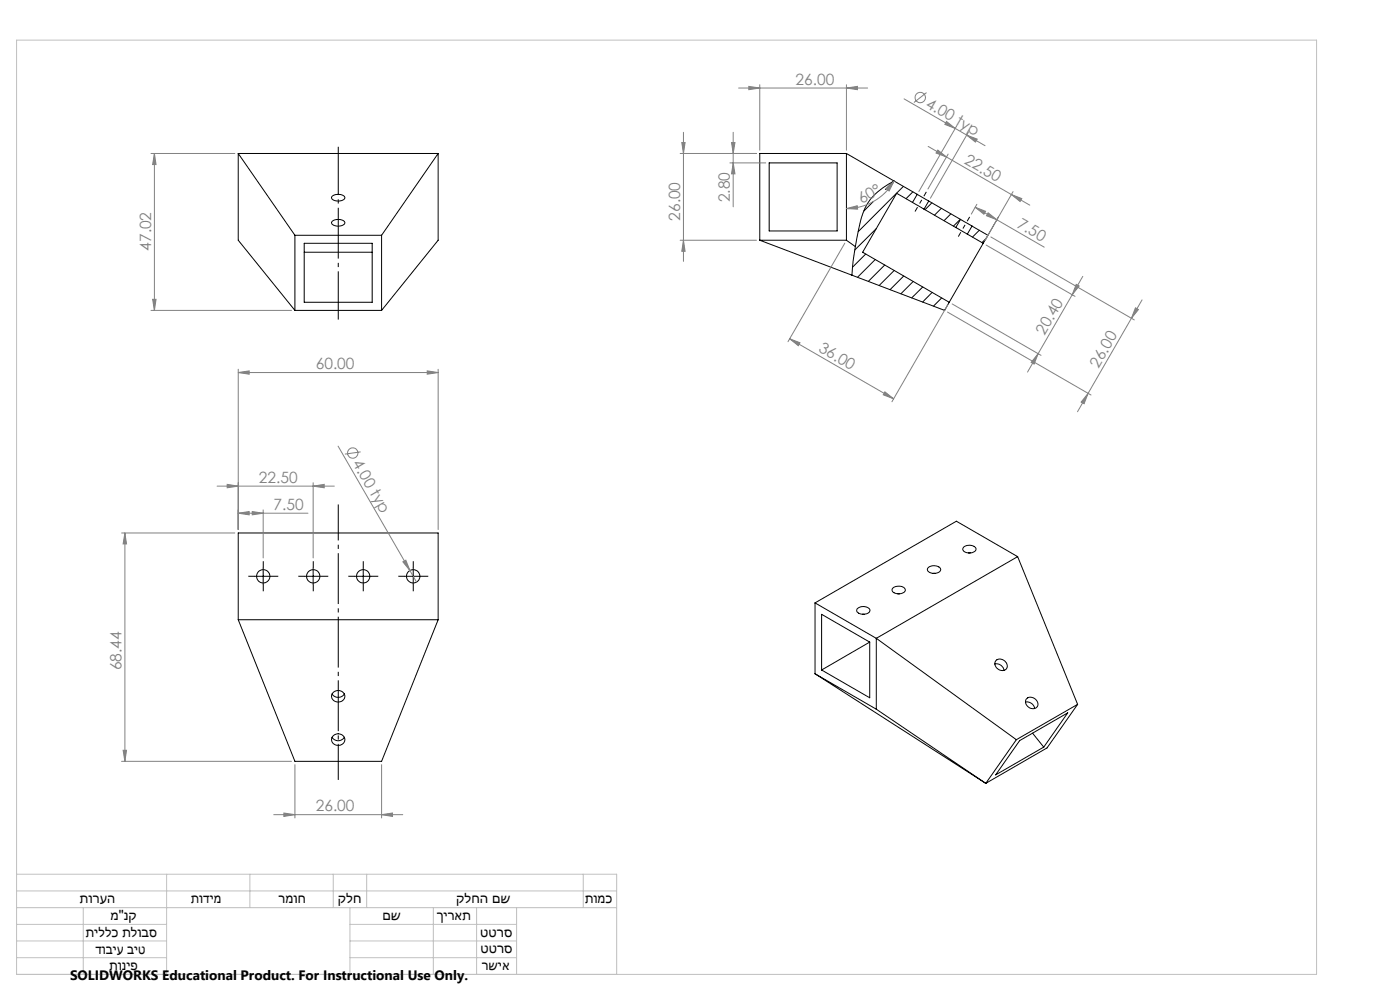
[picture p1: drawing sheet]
<svg xmlns="http://www.w3.org/2000/svg" width="420mm" height="297mm" viewBox="0 0 420 297" stroke-linecap="round" stroke-linejoin="round" font-family="sans-serif">
<g fill="none" stroke="#000" stroke-width=".3">
<path d="M71.5 46h59.9M71.5 46l17 24.5M71.5 46v26l17 21M99.6 58.8a2.79 2.79 0 0 1 3.9 .4 2.47 2.47 0 0 1-3.6 .7l-.4-.5zM131.4 46l-16.9 24.5M131.4 46v26l-16.9 21M230.8 48.8h20.3v20.4h-20.3zM253.9 46h-26v26M253.9 46v26M253.9 46l14.3 8.3M268 54.4l-2.4 2.4M268.2 54.3a17.1 17.1 0 0 0-9.8 10.9l-1.8 8.7"/>
<path d="M268.2 54.3l7 3.9M271 55.9l-13.5 13.5M273.9 57.5l-2.1 2M275.2 58.2l3.4 2.1M275.2 58.2l-1.4 2.5M88.5 70.5h26M88.5 70.5v22.5M91.3 72.9h20.4v17.7h-20.4zM91.3 75.6h20.4M99.6 66.4a2.79 2.79 0 0 1 3.9 .3 2.47 2.47 0 0 1-3.6 .7l-.4-.5zM114.5 70.5v22.5M227.9 72h26"/>
<path d="M227.9 72l27.7 10.5M253.9 72l2.7 1.9M256.6 73.9l-.7 4.3-.3 4.3M259.7 76.1l-4 4M262 60.4l-2.9 2.9M262.6 77.8l-5.4 5.3M262.9 68.5l-6.5 6.4M265.4 79.4l-4.9 4.9M273.8 60.7l3.4 2M273.8 60.7l-4.8-2.8-10.2 17.7 26 15M277.2 62.7l9.5 5.5M278.6 60.3l9.5 5.5"/>
<path d="M278.6 60.3l-1.4 2.4M279.6 60.8l-2.1 2.1M282.4 62.4l-2 2.1M285.3 64.1l-2.1 2M286.7 68.2l3.5 2M288.1 65.7l-2.1 2.1M288.1 65.8l3.5 2M288.1 65.8l-1.4 2.4M290.2 70.2l4.8 2.7M291.6 67.8l4.8 2.7-1.4 2.4M291.6 67.8l-1.4 2.4M293.8 69l-2.1 2"/>
<path d="M295 72.9l-10.2 17.7M295.8 71.5l-1.2 1.2M88.5 93h26M255.6 82.5l27.8 10.5 1.4-2.4M268.3 81.1l-4.6 4.5M271.1 82.7l-4.1 4.1M274 84.3l-3.7 3.7M276.8 86l-3.3 3.3M279.6 87.6l-2.8 2.9M282.5 89.3l-2.5 2.5M283.5 92.7l-.2 .3M76.4 172.7h5.1"/>
<path d="M79 170.2v5M91.5 172.7h4.9M93.9 170.2v5M106.5 172.7h5M109 170.2v5M121.5 172.7h5M124 170.2v5M267.9 176.2a2.61 2.61 0 0 1 3.7 .5 1.92 1.92 0 0 1-2.8 1.2 1.02 1.02 0 0 1-1-.6 1.02 1.02 0 0 1 .1-1.1zM269.3 178h.6M278.4 170.2a2.52 2.52 0 0 1 3.8 .5 2.42 2.42 0 0 1-3.9 .4l-.1-.5zM279.9 171.8h.6M289.2 163.9a2.51 2.51 0 0 1 3.6 .6 2.3 2.3 0 0 1-3.5 .8l-.5-.6z"/>
<path d="M290.5 165.7h.6M305.3 166.8l-42.4 24.5M305.3 166.8l18 44.3M305.3 166.8l-18.4-10.6-42.4 24.5M71.5 185.7v-26h59.9v26M71.5 185.7h59.9M71.5 185.7l17 42.5h26l16.9-42.5M244.5 180.7l18.4 10.6M244.5 180.7v21.2M257.1 182.5a2.56 2.56 0 0 1 3.9 .3 2.12 2.12 0 0 1-3.1 1.1l-.8-.5zM258.7 184.1h.6M260.9 192.4l-14.4-8.3v16.7"/>
<path d="M260.9 192.4v16.7l-14.4-8.3M260.9 192.4l-14.4 8.4M262.9 191.3l42 30.4M262.9 191.3v21.2M298.4 199a2.31 2.31 0 0 1 2.8 1.9M298.8 197.9a2.08 2.08 0 0 1 2.6 .1 2.08 2.08 0 0 1 .5 2.5 2.04 2.04 0 0 1-2.6-.1 2.04 2.04 0 0 1-.5-2.5zM99.6 208a2.15 2.15 0 0 0 3.7 0M100.1 207.4a1.87 1.87 0 0 1 2.5-.2 1.87 1.87 0 0 1 .4 2.6 1.9 1.9 0 0 1-2.6 .4 1.9 1.9 0 0 1-.6-2.5zM244.5 201.9l51.2 32.9M244.5 201.9l18.4 10.6M262.9 212.5l32.8 22.3M307.7 210.4a2.3 2.3 0 0 1 2.7 1.9"/>
<path d="M308 209.3a2.07 2.07 0 0 1 2.5 .2 2.07 2.07 0 0 1 .6 2.4 2.02 2.02 0 0 1-2.6 0 2.02 2.02 0 0 1-.5-2.6zM309.8 219.7l3.3 4.2M323.3 211.1l-18.4 10.6M323.3 211.1l-9.2 13.1-18.4 10.6M99.6 221a2.15 2.15 0 0 0 3.7 0M99.8 220.7a1.93 1.93 0 0 1 2.6-.6 1.93 1.93 0 0 1 .8 2.4 1.97 1.97 0 0 1-2.5 .8 1.97 1.97 0 0 1-1.1-2.4zM304.9 221.7l-9.2 13.1M305.9 222l14.4-8.4-7.2 10.3-14.4 8.3z"/>
<circle cx="79" cy="172.7" r="2"/>
<circle cx="94" cy="172.7" r="2"/>
<circle cx="109" cy="172.7" r="2"/>
<circle cx="124" cy="172.7" r="2"/>
</g>
<g fill="none" stroke="#808080" stroke-width=".3">
<path d="M205 39.6v38.7M220 39.6v22.4M221.6 26.4h38.7M224.6 25.9l3.3 .5-3.3 .5zM227.9 25.4v19.6M253.9 26.4l3.3-.5v1zM253.9 25.4v19.6M271.2 29.6l15.4 8.9M278 27.8l-3.8 2.9M284 36.4l2.6 2.1-3.1-1.2zM286.6 38.5l3.4 2M287.1 37.6l-11.4 19.8"/>
<path d="M290.5 39.6l-11.4 19.8M45.3 46h25.1M46.3 46v47M46.3 46l.5 3.3h-1zM204 46h22.9M204.5 42.7h1l-.5 3.3zM219 48.8h10.7M219.5 42.7h1l-.5 3.3zM220 48.8l.5 3.3h-1zM268.2 54.3l-1.5 3-.8-.6zM268.2 54.3a16.5 16.5 0 0 1-14.3 8.2M278.4 43.9l30.5 17.6"/>
<path d="M281.3 45l2.7 2.1-3.2-1.2zM284.4 46.2l-6 10.5M290 40.5l3.2 1.2-.6 .9zM290 40.5l5.5 3.2M303.4 58.3l3.1 1.2-.5 .9zM303.9 57.4l-8.4 14.7M204 72h22.9M205 72l.5 3.3h-1zM253.4 72.9l-17 29.5M253.9 62.5l3.3-.8 .1 1zM292.6 62.1l3.1 1.2-.5 .9zM292.6 62.1l20.7 12"/>
<path d="M293.1 61.2l-1.7 3M295.8 73.4l26.7 15.4M296.4 63.8l2.6 2.1-3.1-1.2zM297.3 71l43 24.9M45.3 93h42.2M45.8 89.7h1l-.5 3.3zM284.2 93.5l43.1 24.9M284.3 91.5l-16.7 28.9M285.6 91.1l26.7 15.4M322.9 85.2l.8 .5-2 2.6zM324.8 82.8l-13.4 23.2M339.4 95.4l-16.1 28"/>
<path d="M340.6 92.2l.9 .6-2.1 2.6zM342.6 89.9l-3.2 5.5M71.5 111.7l3.3-.5v.9zM71.5 110.7v48M71.5 111.7h59.9M128.2 111.2l3.2 .5-3.2 .4zM131.4 110.7v48M236.9 101.5l31.2 18M236.9 101.5l3.1 1.2-.5 .9zM265.5 117.4l2.6 2.1-3.1-1.2zM311.4 106l-1.2 3.1-.8-.5zM311.4 106l-3.1 5.5"/>
<path d="M326.4 117.9l-1.2 3.1-.9-.5zM101.4 133.7l21.6 37.3M108.2 135.4l-4.7 .7M36.5 159.7h33.9M37.5 159.7v68.5M37.5 159.7l.5 3.3h-1.1zM65.1 145.7h35.2M68.2 145.2l3.3 .5-3.3 .5zM71.5 153.8l3.3-.5v1zM71.5 153.8h20.9M75.7 153.3l3.3 .5-3.3 .5zM79 152.8v14.4"/>
<path d="M93.9 145.7l3.4-.5v1zM93.9 144.7v22.5M120.9 168.4l.8-.5 1.3 3.1zM123 171l2 3.4M36.5 228.2h51M36.9 224.9h1.1l-.5 3.3zM88.5 229.2v15.9M114.5 229.2v15.9M82.1 244.2h38.7M85.2 243.7l3.3 .5-3.3 .5zM114.5 244.2l3.3-.5v1z"/>
<circle cx="276.1" cy="29.2" r="1.55"/>
<circle cx="105.8" cy="135.8" r="1.56"/>
</g>
<path d="M101.5 151.2v82.5" fill="none" stroke="#000" stroke-width=".3" stroke-dasharray="15.2 1.3 1.3 1.3" stroke-dashoffset="4.4" stroke-linecap="butt"/>
<g fill="none" stroke="#000" stroke-width=".3" stroke-dasharray="15.2 1.3 1.3 1.3" stroke-linecap="butt">
<path d="M76.5 172.7h-2M79 170.2v-2M79 175.2v2M81.5 172.7h2M91.5 172.7h-2M94 170.2v-2M94 175.2v2M96.5 172.7h2M106.5 172.7h-2M109 170.2v-2M109 175.2v2M111.5 172.7h2"/>
<path d="M121.5 172.7h-2M124 170.2v-2M124 175.2v2M126.5 172.7h2"/>
</g>
<path d="M274.5 63.4l3.4-5.9M287.5 70.9l3.4-5.9" fill="none" stroke="#000" stroke-width=".3" stroke-dasharray="15.2 1.3 1.3 1.3" stroke-dashoffset="13.7" stroke-linecap="butt"/>
<path d="M101.5 44v51.8" fill="none" stroke="#000" stroke-width=".3" stroke-dasharray="15.2 1.3 1.3 1.3" stroke-dashoffset=".8" stroke-linecap="butt"/>
<g fill="none" stroke="#c0c0c0" stroke-width=".3">
<path d="M5 12h390v280h-390zM5 262h180v30M5 277h45M5 272h180M5 267h180M25 272v20M50 262v30M75 262v10M100 262v10M105 277h50M105 272v20M110 262v10"/>
<path d="M130 272v20M143 272v20M155 272v20M175 262v10M5 282h45M5 287h45M105 282h50M105 287h50"/>
</g>
<g fill="#808080">
<path d="M120.9 168.4l.8-.5 1.3 3.1z"/>
<path d="M265.5 117.4l2.6 2.1-3.1-1.2zM236.9 101.5l3.1 1.2-.5 .9z"/>
<path d="M75.7 153.3l3.3 .5-3.3 .5zM71.5 153.8l3.3-.5v1zM93.9 145.7l3.4-.5v1zM68.2 145.2l3.3 .5-3.3 .5zM128.2 111.2l3.2 .5-3.2 .4zM71.5 111.7l3.3-.5v.9zM253.9 26.4l3.3-.5v1zM224.6 25.9l3.3 .5-3.3 .5z"/>
<path d="M85.2 243.7l3.3 .5-3.3 .5zM114.5 244.2l3.3-.5v1z"/>
<path d="M253.9 62.5l3.3-.8 .1 1zM268.2 54.3l-1.5 3-.8-.6z"/>
<path d="M311.4 106l-1.2 3.1-.8-.5zM322.9 85.2l.8 .5-2 2.6z"/>
<path d="M340.6 92.2l.9 .6-2.1 2.6zM326.4 117.9l-1.2 3.1-.9-.5z"/>
<path d="M46.3 46l.5 3.3h-1zM45.8 89.7h1l-.5 3.3zM37.5 159.7l.5 3.3h-1.1zM36.9 224.9h1.1l-.5 3.3zM204.5 42.7h1l-.5 3.3zM205 72l.5 3.3h-1zM219.5 42.7h1l-.5 3.3zM220 48.8l.5 3.3h-1z"/>
<path d="M292.6 62.1l3.1 1.2-.5 .9zM296.4 63.8l2.6 2.1-3.1-1.2zM281.3 45l2.7 2.1-3.2-1.2zM303.4 58.3l3.1 1.2-.5 .9z"/>
<path d="M284 36.4l2.6 2.1-3.1-1.2zM290 40.5l3.2 1.2-.6 .9z"/>
</g>
<g font-size="4.7" fill="#808080">
<text x="238.7" y="25.4">26.00</text>
<text x="277.5" y="32" transform="rotate(30 277.5 32)">4.00 typ</text>
<text x="289.1" y="48.8" transform="rotate(30 289.1 48.8)">22.50</text>
<text x="219" y="60.7" transform="rotate(-90 219 60.7)">2.80</text>
<text x="258.6" y="61.2" transform="rotate(-30 258.6 61.2)">60°</text>
<text x="204" y="66.2" transform="rotate(-90 204 66.2)">26.00</text>
<text x="304.8" y="68" transform="rotate(30 304.8 68)">7.50</text>
<text x="45.3" y="75.1" transform="rotate(-90 45.3 75.1)">47.02</text>
<text x="313.4" y="100.7" transform="rotate(-60 313.4 100.7)">20.40</text>
<text x="245.3" y="105.2" transform="rotate(30 245.3 105.2)">36.00</text>
<text x="94.7" y="110.6">60.00</text>
<text x="329.5" y="110.5" transform="rotate(-60 329.5 110.5)">26.00</text>
<text x="105.6" y="138.8" transform="rotate(60 105.6 138.8)">4.00 typ</text>
<text x="77.7" y="144.6">22.50</text>
<text x="82.1" y="152.8">7.50</text>
<text x="36.5" y="200.9" transform="rotate(-90 36.5 200.9)">68.44</text>
<text x="94.7" y="243.1">26.00</text>
</g>
<g font-size="4.2">
<text x="24" y="270.7">תורעה</text>
<text x="33.1" y="275.7">מ&quot;נק</text>
<text x="57.3" y="270.7">תודימ</text>
<text x="83.6" y="270.6">רמוח</text>
<text x="101.4" y="270.7">קלח</text>
<text x="114.7" y="275.8">םש</text>
<text x="131" y="275.8">ךיראת</text>
<text x="136.9" y="270.7">קלחה םש</text>
<text x="175.5" y="270.6">תומכ</text>
<text x="25.7" y="280.9">תיללכ תלובס</text>
<text x="144.1" y="280.7">טטרס</text>
<text x="28.7" y="285.8">דוביע ביט</text>
<text x="144.1" y="285.5">טטרס</text>
<text x="32.8" y="290.6">תוניפ</text>
<text x="144.6" y="290.7">רשיא</text>
</g>
<text font-size="4.1" x="21" y="293.7">SOLIDWORKS Educational Product. For Instructional Use Only.</text>
</svg>
